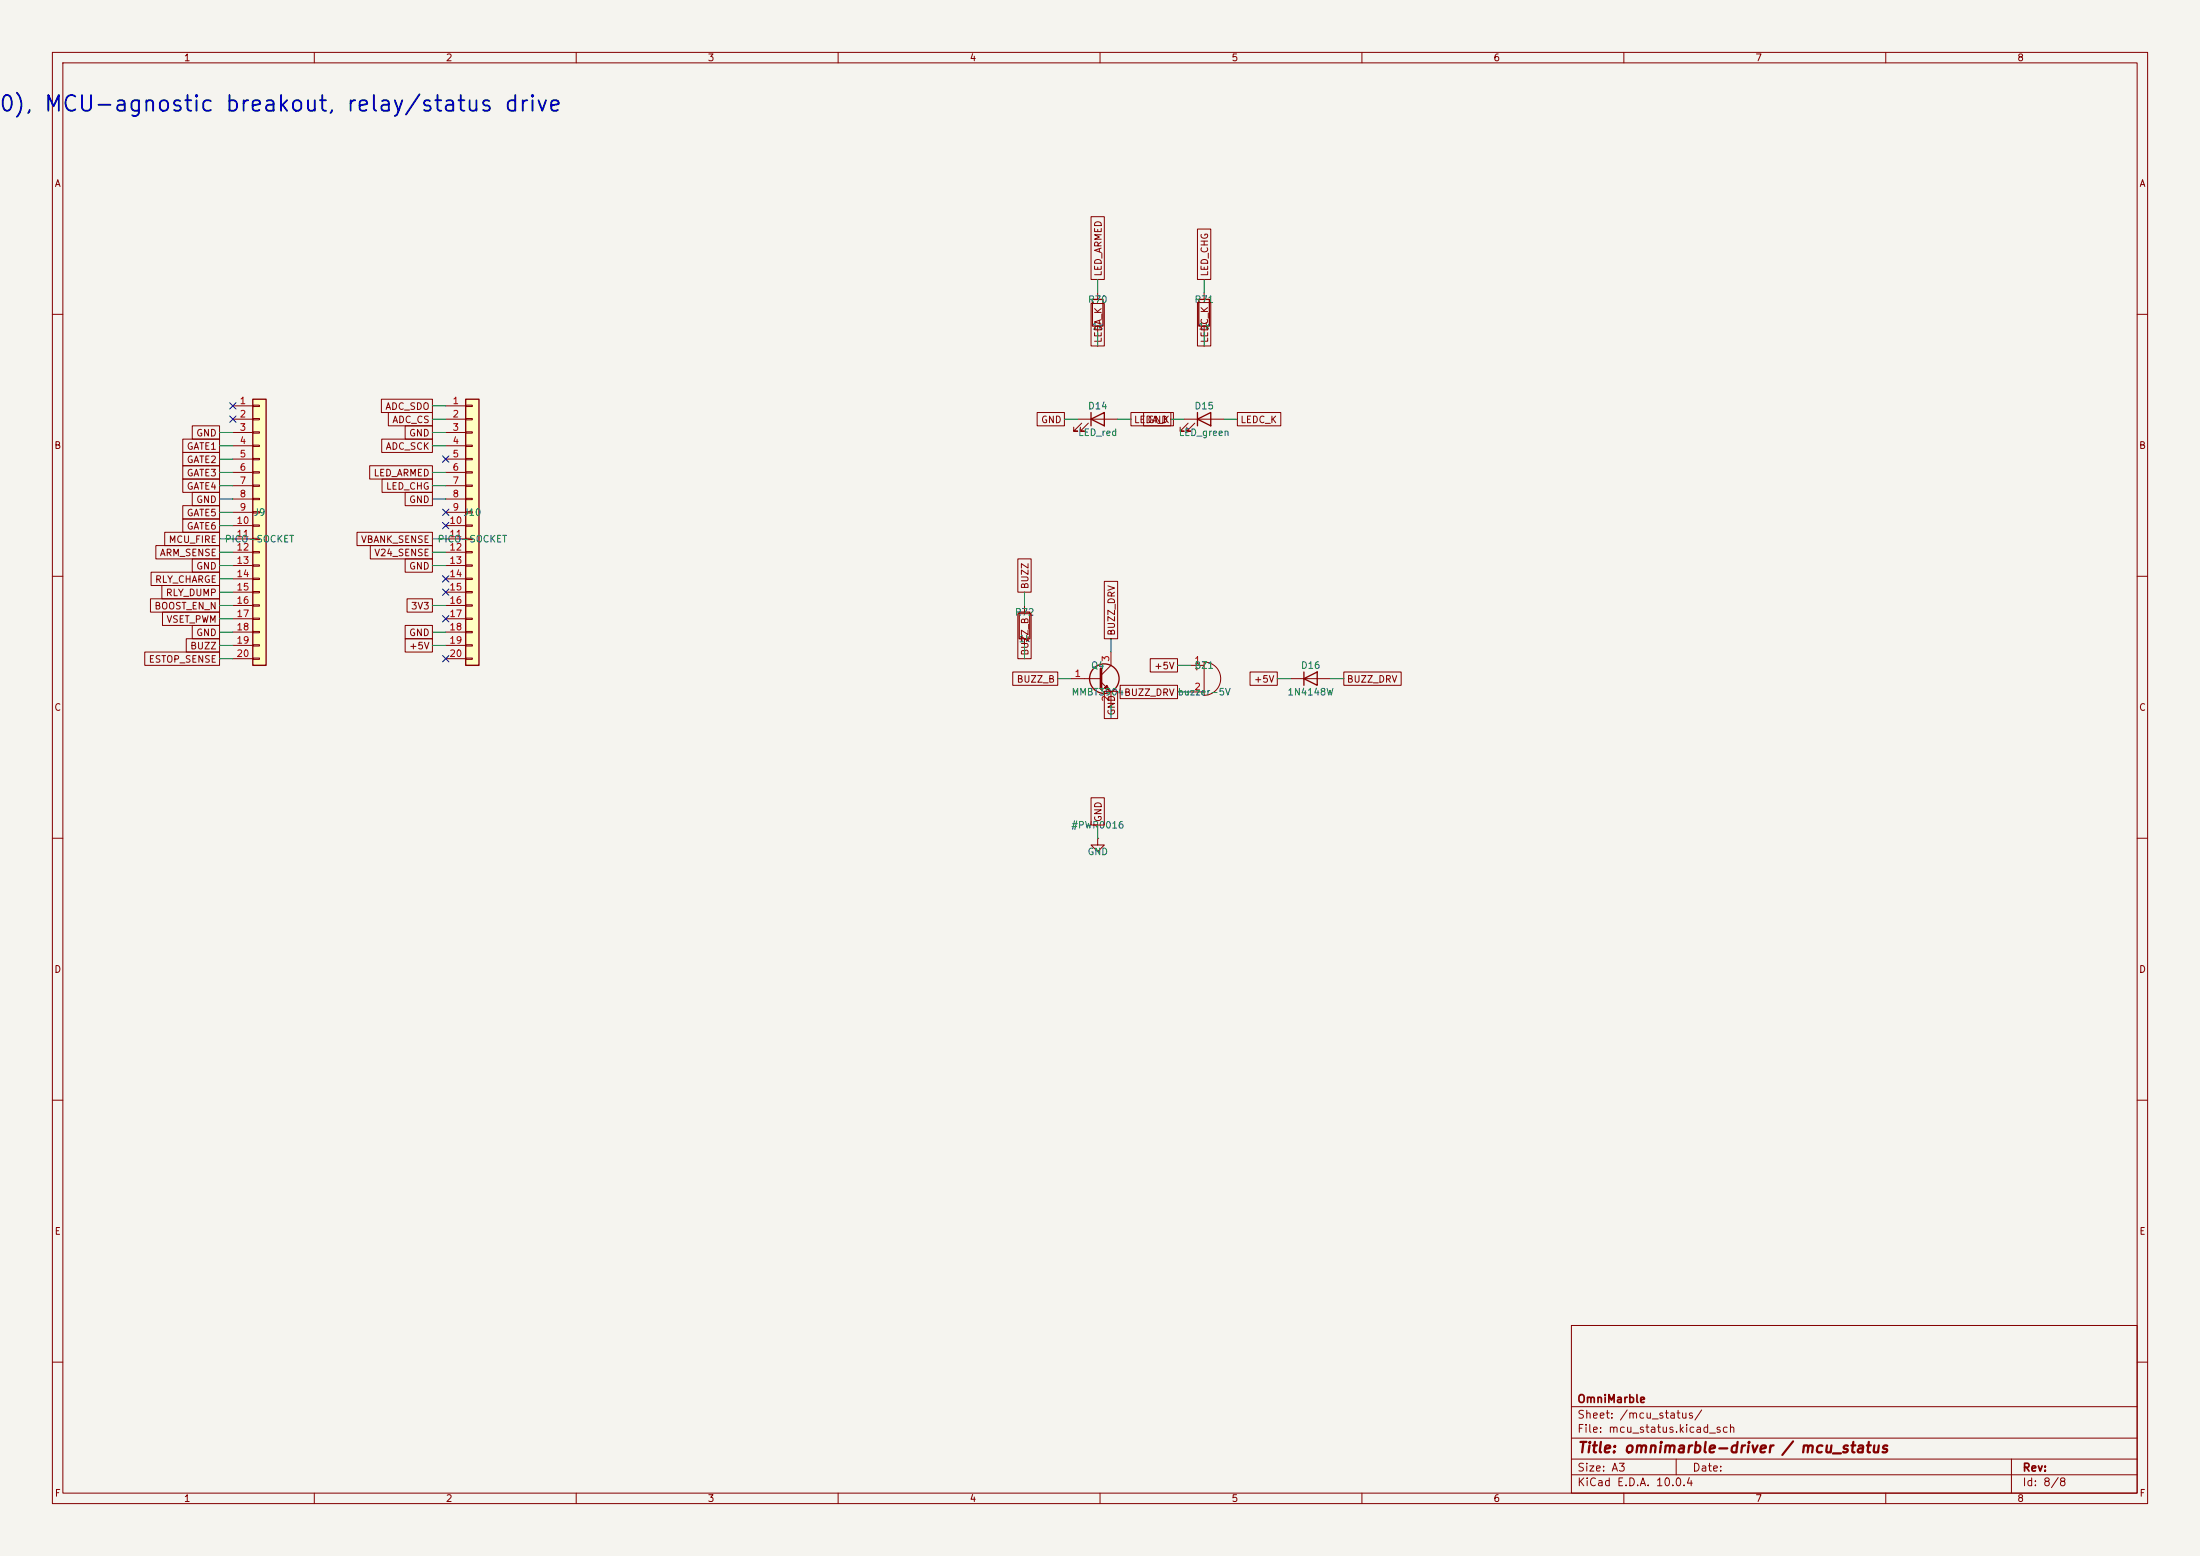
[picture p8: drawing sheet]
<svg xmlns="http://www.w3.org/2000/svg" width="420mm" height="297mm" viewBox="0 0 420 297" stroke-linecap="round" stroke-linejoin="round" font-family="sans-serif">
<path d="M0 0h420v297h-420z" fill="#f5f4ef" stroke="#f5f4ef" stroke-width=".19"/>
<g fill="none" stroke="#840000" stroke-width=".19">
<path d="M10 10h400v277h-400zM12 12h396v273h-396zM60 10v2M110 10v2M160 10v2M210 10v2M260 10v2M310 10v2M360 10v2M10 60h2M408 60h2M10 110h2"/>
<path d="M408 110h2M10 160h2M408 160h2M10 210h2M408 210h2M300 253h108v32h-108zM10 260h2M300 278.5h108M300 274.5h108M300 268.5h108M320 278.5v3M384 278.5v6.5"/>
<path d="M408 260h2M60 285v2M110 285v2M160 285v2M210 285v2M260 285v2M300 281.5h108M310 285v2M360 285v2"/>
</g>
<path d="M88.9 76.2h2.5v50.8h-2.5z" fill="#ffffc2"/>
<path d="M88.9 76.2h2.5v50.8h-2.5zM194.6 116.8h2v5.1h-2z" fill="none" stroke="#840000" stroke-width=".25"/>
<g fill="none" stroke="#840000" stroke-width=".19">
<path d="M85.1 77.5h3.8M88.9 77.3h1.3v.3h-1.3zM88.9 79.9h1.3v.2h-1.3zM85.1 80h3.8M85.1 82.6h3.8M85.1 85.1h3.8M85.1 87.6h3.8M85.1 90.2h3.8M85.1 92.7h3.8M85.1 95.3h3.8M85.1 97.8h3.8M88.9 82.4h1.3v.3h-1.3z"/>
<path d="M88.9 85h1.3v.2h-1.3zM88.9 87.5h1.3v.3h-1.3zM88.9 90h1.3v.3h-1.3zM88.9 92.6h1.3v.2h-1.3zM88.9 95.1h1.3v.3h-1.3zM88.9 97.7h1.3v.2h-1.3zM85.1 100.3h3.8M85.1 102.9h3.8M85.1 105.4h3.8M85.1 108h3.8M85.1 110.5h3.8M85.1 113h3.8"/>
<path d="M85.1 115.6h3.8M85.1 118.1h3.8M88.9 100.2h1.3v.3h-1.3zM88.9 102.7h1.3v.3h-1.3zM88.9 105.3h1.3v.2h-1.3zM88.9 107.8h1.3v.3h-1.3zM88.9 110.4h1.3v.2h-1.3zM88.9 112.9h1.3v.3h-1.3zM88.9 115.4h1.3v.3h-1.3zM88.9 118h1.3v.2h-1.3zM195.6 115.6v1.2M85.1 120.7h3.8"/>
<path d="M85.1 123.2h3.8M85.1 125.7h3.8M88.9 120.5h1.3v.3h-1.3zM88.9 123.1h1.3v.2h-1.3zM88.9 125.6h1.3v.3h-1.3zM195.6 121.9v1.3"/>
</g>
<path d="M48.3 76.2h2.5v50.8h-2.5z" fill="#ffffc2"/>
<g fill="none" stroke="#840000" stroke-width=".25">
<path d="M208.5 57.2h2.1v5h-2.1zM228.9 57.2h2v5h-2zM48.3 76.2h2.5v50.8h-2.5zM208.3 78.7v2.6M228.6 78.7v2.6M208.3 80l2.5-1.3v2.6zM228.6 80l2.5-1.3v2.6zM248.9 129.5l2.6-1.2v2.5zM248.9 128.3v2.5"/>
<circle cx="210.8" cy="129.5" r="2.82"/>
</g>
<g fill="none" stroke="#840000" stroke-width=".19">
<path d="M208.3 57.9h2.5v8.1h-2.5zM208.3 41.4h2.5v11.9h-2.5zM209.5 55.9v1.3M228.6 43.7h2.5v9.6h-2.5zM228.6 57.8h2.5v8.2h-2.5zM229.9 55.9v1.3M44.4 77.5h3.9M48.3 77.3h1.2v.3h-1.2zM48.3 79.9h1.2v.2h-1.2zM72.8 76.2h9.7v2.5h-9.7zM74.1 78.7h8.4v2.6h-8.4zM198 78.7h5.2v2.6h-5.2z"/>
<path d="M209.5 62.2v1.3M215.9 78.7h8.1v2.6h-8.1zM218.3 78.7h5.2v2.6h-5.2zM229.9 62.2v1.3M236.2 78.7h8.3v2.6h-8.3zM34.9 86.4h7v2.5h-7zM34.9 96.5h7v2.6h-7zM34.9 99.1h7v2.5h-7zM34.9 83.8h7v2.6h-7zM34.9 88.9h7v2.5h-7zM34.9 91.4h7v2.6h-7zM36.7 81.3h5.2v2.5h-5.2z"/>
<path d="M36.7 94h5.2v2.5h-5.2zM44.4 80h3.9M44.4 82.6h3.9M44.4 85.1h3.9M44.4 87.6h3.9M44.4 90.2h3.9M44.4 92.7h3.9M44.4 95.3h3.9M44.4 97.8h3.9M48.3 82.4h1.2v.3h-1.2zM48.3 85h1.2v.2h-1.2zM48.3 87.5h1.2v.3h-1.2z"/>
<path d="M48.3 90h1.2v.3h-1.2zM48.3 92.6h1.2v.2h-1.2zM48.3 95.1h1.2v.3h-1.2zM48.3 97.7h1.2v.2h-1.2zM70.6 88.9h11.9v2.5h-11.9zM72.9 83.8h9.6v2.6h-9.6zM72.9 91.4h9.6v2.6h-9.6zM77.3 81.3h5.2v2.5h-5.2zM77.3 94h5.2v2.5h-5.2zM205.7 80h7.7M206.5 80.8l-1.5 1.5h.7h-.7v-.8M207.8 80.8l-1.6 1.5h.8h-.8v-.8"/>
<path d="M226.1 80h7.6M226.8 80.8l-1.5 1.5h.8h-.8v-.8M228.1 80.8l-1.5 1.5h.7h-.7v-.8M28.7 114.3h13.2v2.5h-13.2zM28.8 109.2h13.1v2.6h-13.1zM29.8 104.1h12.1v2.6h-12.1zM30.9 111.8h11v2.5h-11zM31 116.8h10.9v2.6h-10.9zM31.4 101.6h10.5v2.5h-10.5zM36.7 119.4h5.2v2.5h-5.2zM36.7 106.7h5.2v2.5h-5.2zM44.4 100.3h3.9"/>
<path d="M44.4 102.9h3.9M44.4 105.4h3.9M44.4 108h3.9M44.4 110.5h3.9M44.4 113h3.9M44.4 115.6h3.9M44.4 118.1h3.9M48.3 100.2h1.2v.3h-1.2zM48.3 102.7h1.2v.3h-1.2zM48.3 105.3h1.2v.2h-1.2zM48.3 107.8h1.2v.3h-1.2zM48.3 110.4h1.2v.2h-1.2z"/>
<path d="M48.3 112.9h1.2v.3h-1.2zM48.3 115.4h1.2v.3h-1.2zM48.3 118h1.2v.2h-1.2zM68.2 101.6h14.3v2.5h-14.3zM70.7 104.1h11.8v2.6h-11.8zM77.3 119.4h5.2v2.5h-5.2zM77.3 106.7h5.2v2.5h-5.2zM77.7 114.3h4.8v2.5h-4.8zM194.3 117.1h2.6v8.6h-2.6zM194.3 106.7h2.6v6.3h-2.6zM210.8 111h2.6v10.9h-2.6zM27.6 124.5h14.3v2.5h-14.3z"/>
<path d="M35.6 121.9h6.3v2.6h-6.3zM44.4 120.7h3.9M44.4 123.2h3.9M44.4 125.7h3.9M48.3 120.5h1.2v.3h-1.2zM48.3 123.1h1.2v.2h-1.2zM48.3 125.6h1.2v.3h-1.2zM77.3 121.9h5.2v2.6h-5.2zM193.3 128.3h8.6v2.5h-8.6zM204.5 129.5h5.7M210.2 130.2l1.9 1.9v2.5M210.8 132h2.6v5.2h-2.6z"/>
<path d="M212.1 124.5v2.5l-1.9 1.9M213.8 130.8h11v2.6h-11zM219.6 125.7h5.2v2.6h-5.2zM227.3 127h2.6M227.3 132.1h2.6M228.2 127.6h.5M228.5 127.4v.5M229.9 126.4a3.2 3.2 0 0 1 3.1 3.1 3.2 3.2 0 0 1-3.1 3.2zM238.6 128.3h5.2v2.5h-5.2zM246.4 129.5h7.6M256.5 128.3h11v2.5h-11zM208.3 152.3h2.5v5.2h-2.5z"/>
<path d="M209.5 160v1.3h1.3l-1.3 1.3-1.2-1.3h1.2M209.5 160h.1"/>
</g>
<path d="M210.2 127.6v3.8" fill="none" stroke="#840000" stroke-width=".51"/>
<path d="M210.8 131.3l.5-.5 .5 1z" fill="#840000" stroke="#840000" stroke-width=".19"/>
<g fill="none" stroke="#009600" stroke-width=".19">
<path d="M209.5 53.3v2.6M229.9 53.3v2.6M82.5 77.5h2.6M209.5 63.5v2.5M229.9 63.5v2.5M41.9 92.7h2.5M41.9 95.3h2.5M41.9 97.8h2.5M41.9 90.2h2.5M41.9 87.6h2.5M41.9 82.6h2.5M41.9 85.1h2.5"/>
<path d="M82.5 92.7h2.6M82.5 95.3h2.6M82.5 90.2h2.6M82.5 80h2.6M82.5 82.6h2.6M82.5 85.1h2.6M203.2 80h2.5M213.4 80h2.5M223.5 80h2.6M233.7 80h2.5M41.9 115.6h2.5M41.9 108h2.5"/>
<path d="M41.9 102.9h2.5M41.9 105.4h2.5M41.9 100.3h2.5M41.9 118.1h2.5M41.9 110.5h2.5M41.9 113h2.5M82.5 115.6h2.6M82.5 108h2.6M82.5 102.9h2.6M82.5 105.4h2.6M195.6 113v2.6M41.9 120.7h2.5"/>
<path d="M41.9 123.2h2.5M41.9 125.7h2.5M82.5 120.7h2.6M82.5 123.2h2.6M195.6 123.2v2.5M201.9 129.5h2.6M212.1 121.9v2.6M212.1 134.6v2.6M224.8 127h2.5M224.8 132.1h2.5M243.8 129.5h2.6M254 129.5h2.5"/>
<path d="M209.5 157.5v2.5"/>
</g>
<g fill="none" stroke="#000084" stroke-width=".19">
<path d="M43.8 76.9l1.3 1.2M43.8 79.4l1.3 1.2M45.1 76.9l-1.3 1.2M45.1 79.4l-1.3 1.2M84.5 87l1.2 1.2M84.5 97.2l1.2 1.2M84.5 99.7l1.2 1.2M85.7 87l-1.2 1.2M85.7 97.2l-1.2 1.2M85.7 99.7l-1.2 1.2M84.5 117.5l1.2 1.2M84.5 109.9l1.2 1.2"/>
<path d="M84.5 112.4l1.2 1.2M85.7 117.5l-1.2 1.2M85.7 109.9l-1.2 1.2M85.7 112.4l-1.2 1.2M84.5 125.1l1.2 1.2M85.7 125.1l-1.2 1.2"/>
</g>
<text font-size="3" fill="#0000c2" x="-.4" y="22">0), MCU-agnostic breakout, relay/status drive</text>
<text font-size="2" fill="#840000" x="301" y="277.8">Title: omnimarble-driver / mcu_status</text>
<g font-size="1.5" fill="#840000">
<text x="301" y="268.1">OmniMarble</text>
<text x="301" y="273.8">File: mcu_status.kicad_sch</text>
<text x="301" y="271.1">Sheet: /mcu_status/</text>
<text x="301" y="281.2">Size: A3</text>
<text x="323" y="281.2">Date:</text>
<text x="386" y="281.2">Rev:</text>
<text x="301" y="284">KiCad E.D.A. 10.0.4</text>
<text x="386" y="284">Id: 8/8</text>
</g>
<g font-size="1.3" fill="#840000">
<text x="35" y="12">1</text>
<text x="85" y="12">2</text>
<text x="135" y="12">3</text>
<text x="185" y="12">4</text>
<text x="235" y="12">5</text>
<text x="285" y="12">6</text>
<text x="335" y="12">7</text>
<text x="385" y="12">8</text>
<text x="10.3" y="36">A</text>
<text x="408.3" y="36">A</text>
<text x="210.6" y="52.9" transform="rotate(-90 210.6 52.9)">LED_ARMED</text>
<text x="230.9" y="52.9" transform="rotate(-90 230.9 52.9)">LED_CHG</text>
<text x="210.6" y="65.6" transform="rotate(-90 210.6 65.6)">LEDA_K</text>
<text x="230.9" y="65.6" transform="rotate(-90 230.9 65.6)">LEDC_K</text>
<text x="37.4" y="83.6">GND</text>
<text x="73.5" y="78.5">ADC_SDO</text>
<text x="74.8" y="81.1">ADC_CS</text>
<text x="78" y="83.6">GND</text>
<text x="198.6" y="81.1">GND</text>
<text x="216.4" y="81.1">LEDA_K</text>
<text x="219" y="81.1">GND</text>
<text x="236.7" y="81.1">LEDC_K</text>
<text x="10.3" y="86">B</text>
<text x="35.5" y="88.7">GATE2</text>
<text x="35.5" y="86.2">GATE1</text>
<text x="73.5" y="86.2">ADC_SCK</text>
<text x="408.2" y="86">B</text>
<text x="35.5" y="91.2">GATE3</text>
<text x="35.5" y="93.8">GATE4</text>
<text x="71.2" y="91.2">LED_ARMED</text>
<text x="73.6" y="93.8">LED_CHG</text>
<text x="35.5" y="98.9">GATE5</text>
<text x="35.5" y="101.4">GATE6</text>
<text x="37.4" y="96.3">GND</text>
<text x="78" y="96.3">GND</text>
<text x="30.4" y="106.5">ARM_SENSE</text>
<text x="32.1" y="103.9">MCU_FIRE</text>
<text x="68.8" y="103.9">VBANK_SENSE</text>
<text x="71.3" y="106.5">V24_SENSE</text>
<text x="29.5" y="111.6">RLY_CHARGE</text>
<text x="37.4" y="109">GND</text>
<text x="78" y="109">GND</text>
<text x="196.6" y="112.6" transform="rotate(-90 196.6 112.6)">BUZZ</text>
<text x="29.4" y="116.6">BOOST_EN_N</text>
<text x="31.6" y="114.1">RLY_DUMP</text>
<text x="31.7" y="119.2">VSET_PWM</text>
<text x="78.4" y="116.6">3V3</text>
<text x="36.2" y="124.3">BUZZ</text>
<text x="37.4" y="121.7">GND</text>
<text x="78" y="124.3">+5V</text>
<text x="78" y="121.7">GND</text>
<text x="196.6" y="125.3" transform="rotate(-90 196.6 125.3)">BUZZ_B</text>
<text x="213.2" y="121.4" transform="rotate(-90 213.2 121.4)">BUZZ_DRV</text>
<text x="28.3" y="126.8">ESTOP_SENSE</text>
<text x="194" y="130.6">BUZZ_B</text>
<text x="220.2" y="128.1">+5V</text>
<text x="239.3" y="130.6">+5V</text>
<text x="257" y="130.6">BUZZ_DRV</text>
<text x="10.3" y="136">C</text>
<text x="213.2" y="136.7" transform="rotate(-90 213.2 136.7)">GND</text>
<text x="408.2" y="136">C</text>
<text x="210.6" y="157" transform="rotate(-90 210.6 157)">GND</text>
<text x="10.3" y="186">D</text>
<text x="408.2" y="186">D</text>
<text x="10.3" y="236">E</text>
<text x="408.3" y="236">E</text>
<text x="10.3" y="286">F</text>
<text x="35" y="287">1</text>
<text x="85" y="287">2</text>
<text x="135" y="287">3</text>
<text x="185" y="287">4</text>
<text x="235" y="287">5</text>
<text x="285" y="287">6</text>
<text x="335" y="287">7</text>
<text x="385" y="287">8</text>
<text x="408.3" y="286">F</text>
</g>
<g font-size="1.3" fill="#006464">
<text x="207.6" y="58.1">R70</text>
<text x="227.9" y="58.1">R71</text>
<text x="208.3" y="63.2">1k</text>
<text x="228.6" y="63.2">1k</text>
<text x="205.7" y="83.5">LED_red</text>
<text x="207.6" y="78.4">D14</text>
<text x="224.9" y="83.5">LED_green</text>
<text x="227.9" y="78.4">D15</text>
<text x="48.3" y="98.8">J9</text>
<text x="88.4" y="98.8">J10</text>
<text x="42.8" y="103.8">PICO-SOCKET</text>
<text x="83.4" y="103.8">PICO-SOCKET</text>
<text x="193.6" y="117.8">R72</text>
<text x="194.4" y="122.9">1k</text>
<text x="208.2" y="128">Q4</text>
<text x="227.9" y="128">BZ1</text>
<text x="248.2" y="128">D16</text>
<text x="204.5" y="133.1">MMBT3904BUZZ_DRV buzzer-5V</text>
<text x="245.7" y="133.1">1N4148W</text>
<text x="204.4" y="158.5">#PWR0016</text>
<text x="207.5" y="163.5">GND</text>
</g>
<g font-size="1.3" fill="#a90000">
<text x="45.6" y="77.4">1</text>
<text x="86.3" y="77.4">1</text>
<text x="45.6" y="80">2</text>
<text x="45.6" y="82.5">3</text>
<text x="86.3" y="80">2</text>
<text x="86.3" y="82.5">3</text>
<text x="45.6" y="85.1">4</text>
<text x="45.6" y="87.6">5</text>
<text x="86.3" y="85.1">4</text>
<text x="86.3" y="87.6">5</text>
<text x="45.6" y="90.1">6</text>
<text x="45.6" y="92.7">7</text>
<text x="45.6" y="95.2">8</text>
<text x="86.3" y="90.1">6</text>
<text x="86.3" y="92.7">7</text>
<text x="86.3" y="95.2">8</text>
<text x="45" y="100.3">10</text>
<text x="45.6" y="97.8">9</text>
<text x="85.7" y="100.3">10</text>
<text x="86.3" y="97.8">9</text>
<text x="45" y="102.8">11</text>
<text x="45" y="105.4">12</text>
<text x="45" y="107.9">13</text>
<text x="85.7" y="102.8">11</text>
<text x="85.7" y="105.4">12</text>
<text x="85.7" y="107.9">13</text>
<text x="45" y="110.5">14</text>
<text x="45" y="113">15</text>
<text x="85.7" y="110.5">14</text>
<text x="85.7" y="113">15</text>
<text x="45" y="115.5">16</text>
<text x="45" y="118.1">17</text>
<text x="85.7" y="115.5">16</text>
<text x="85.7" y="118.1">17</text>
<text x="45" y="120.6">18</text>
<text x="45" y="123.2">19</text>
<text x="45" y="125.7">20</text>
<text x="85.7" y="120.6">18</text>
<text x="85.7" y="123.2">19</text>
<text x="85.7" y="125.7">20</text>
<text x="205" y="129.5">1</text>
<text x="212.1" y="126.4" transform="rotate(-90 212.1 126.4)">3</text>
<text x="227.9" y="127">1</text>
<text x="212.1" y="134.1" transform="rotate(-90 212.1 134.1)">2</text>
<text x="227.9" y="132.1">2</text>
</g>
</svg>
